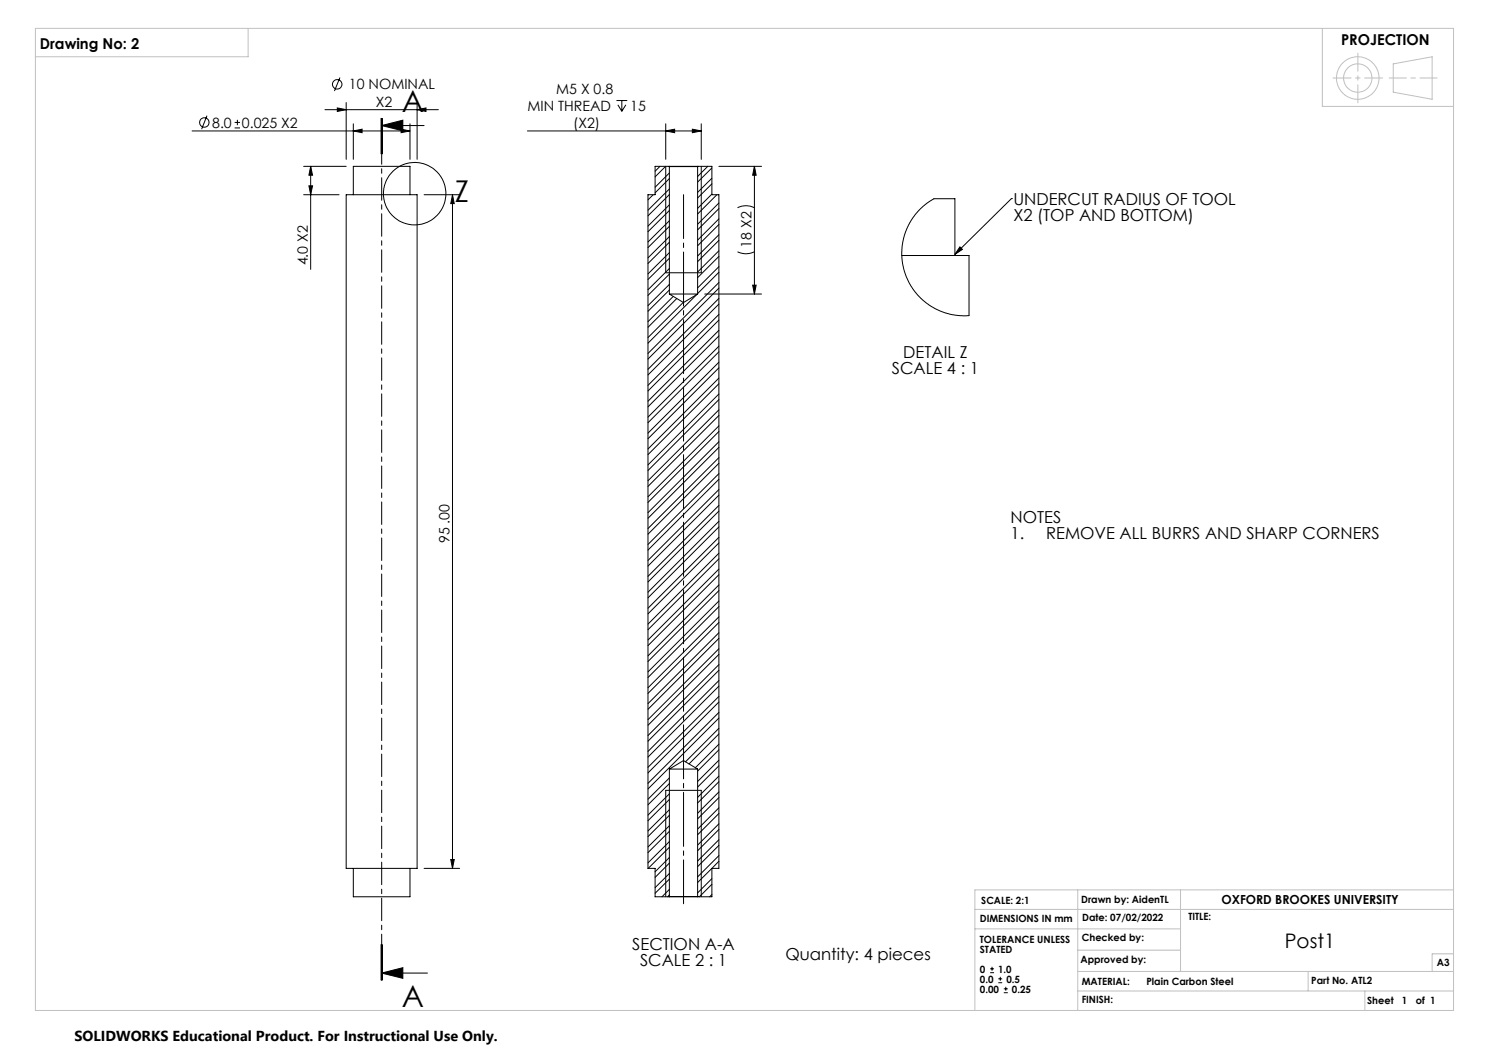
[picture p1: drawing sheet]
<svg xmlns="http://www.w3.org/2000/svg" width="420mm" height="297mm" viewBox="0 0 420 297" stroke-linecap="round" stroke-linejoin="round" font-family="sans-serif">
<g fill="none" stroke="#000" stroke-width=".28">
<path d="M54.2 36.9h61.4M58.4 32.6l-1.5 3.8M66.2 36.1h1.5M66.2 34.5h1.5M67 33.8v1.5M91.7 30.9h31.9M95.1 30.4l2.5 .5-2.5 .5zM95.9 21.9l-1.6 3.8M97.6 28.9v16M99.7 36.9l2.4-.5v1zM99.7 34.9v10M107.5 33.4v10"/>
<path d="M107.6 35.4l6-1.5v3zM107.6 35.4h12M107.7 33.4v10M107.8 33.4v10M113.1 36.4l2.5 .5-2.5 .5zM115.6 34.9v10M117.7 30.9l2.5-.5v1zM117.7 28.9v16M148.8 36.9h49M173.9 28.4h3M174.3 29.6l1.1 1.8M175.4 28.4v3"/>
<path d="M176.5 29.6l-1.1 1.8M187.8 36.9l2.5-.5v1zM187.8 34.9v10M195.3 36.4l2.5 .5-2.5 .5zM197.8 34.9v10M85.7 46.9h11.9M85.7 54.9h9.9M87.1 52.4h1.1l-.6 2.5zM87.6 46.9l.6 2.5h-1.1zM87.6 46.9v29.1M97.6 54.9h20.1v190h-20.1zM99.7 54.9v-8h15.9v8"/>
<path d="M119.6 54.9h10M127.6 54.9l.5 2.5h-1zM127.6 54.9v190M184.3 54.9l-1.5 1.5M186.2 46.9l-1.4 1.4M187.7 46.9l-2.9 3M187.8 46.9v30h10v-30M188.7 46.9h8.1M188.7 46.9h-3.9v8h-2v190h2v8h3.9M188.7 46.9l.1 .1M188.8 47h8M188.8 47v35.9"/>
<path d="M188.8 50.4l-4 4M188.8 54.9l-6 6M188.8 59.4l-6 6M188.8 48.8l-4 4M188.8 53.3l-6 6M188.8 57.8l-6 6M196.8 47v35.9M196.8 46.9h4v8h2v190h-2v8h-4M196.8 46.9v.1M199.6 46.9l-2.8 2.9M200.8 47.4l-4 4M200.8 51.9l-4 3.9"/>
<path d="M200.8 50.3l-4 4M200.8 54.7l-4 4.1M202.2 54.9l-5.4 5.5M202.8 46.9h12M202.8 58.8l-6 6M202.8 57.3l-6 5.9M208 58.6l2.3-.6 1.3 .1 1.2 .5M212.8 46.9l.5 2.5h-1zM212.8 46.9v36M285.3 56h.1M285.3 56l-16 15.8M188.8 63.8l-6 6"/>
<path d="M188.8 68.3l-6 6M188.8 72.8l-6 6M188.8 77.3l-6 6M188.8 62.3l-6 6M188.8 66.7l-6 6M188.8 71.3l-6 6M188.8 75.7l-6 6M202.8 63.3l-6 6M202.8 67.8l-6 6M202.8 72.3l-6 6M202.8 76.8l-6 6M202.8 61.7l-6 6"/>
<path d="M202.8 66.2l-6 6M202.8 70.7l-6 6M202.8 75.2l-6 6M202.8 79.7l-20 20M208 71l2.3 .6 .9-.1 1.6-.5M254.4 72.1h18.9v16.9h-3l-2.5-.4-2.6-.9-3.1-1.6-2.5-2-1.8-2.2-1.6-2.6-1.1-2.8-.6-2.8-.1-2.7 .2-2.7 1.1-3.5 1.2-2.4 1.6-2.3 2-2 2.9-2h5.9v16M270.8 69.6l.7 .7-2.2 1.5zM188.8 82.9h8M188.8 82.9l4 2.4 4-2.4M188.8 81.8l-6 6M188.8 80.2l-6 6M189.9 83.6l-7.1 7.1"/>
<path d="M190.9 84.2l-8.1 8.1M192.7 85.3l-9.9 9.9M196.5 83.1l-13.7 13.7M198.8 82.9h16M202.8 81.3l-20 20M202.8 85.8l-20 20M202.8 90.3l-20 20M202.8 94.8l-20 20M202.8 99.2l-20 20M202.8 84.2l-20 20M202.8 88.7l-20 20M202.8 93.2l-20 20"/>
<path d="M202.8 97.6l-20 20M212.3 80.4h1l-.5 2.5zM202.8 103.7l-20 20.1M202.8 108.2l-20 20M202.8 112.7l-20 20M202.8 117.2l-20 20M202.8 102.2l-20 20M202.8 106.6l-20 20M202.8 111.1l-20 20M202.8 115.6l-20 20M202.8 121.7l-20 20M202.8 126.2l-20 20"/>
<path d="M202.8 130.7l-20 20M202.8 135.2l-20 19.9M202.8 139.7l-20 20M202.8 120.1l-20 20M202.8 124.6l-20 20M202.8 129.1l-20 20M202.8 133.6l-20 20M202.8 138.1l-20 20M202.8 144.1l-20 20M202.8 148.6l-20 20M202.8 153.1l-20 20M202.8 157.6l-20 20"/>
<path d="M202.8 142.6l-20 20M202.8 147l-20 20M202.8 151.5l-20 20.1M202.8 156l-20 20M202.8 162.1l-20 20M202.8 166.6l-20 20M202.8 171.1l-20 20M202.8 175.6l-20 20M202.8 160.5l-20 20M202.8 165l-20 20M202.8 169.5l-20 20M202.8 174l-20 20"/>
<path d="M202.8 178.5l-20 20M202.8 180.1l-20 20M202.8 184.6l-20 20M202.8 189.1l-20 20M202.8 193.5l-20 20M202.8 198l-20 20M202.8 183l-20 20M202.8 187.5l-20 20M202.8 191.9l-20 20M202.8 196.4l-20 20M188.8 216.9h8M188.8 216.9l4-2.4 4 2.4"/>
<path d="M188.8 216.9v36M188.8 219.4l-6 6M196.8 216.9v36M202.8 202.5l-20 20M202.8 207l-8.5 8.5M202.8 211.5l-6 6M202.8 216l-6 6M202.8 200.9l-20 20M202.8 205.4l-9.4 9.5M202.8 209.9l-6.7 6.6M202.8 214.4l-6 6M202.8 218.9l-6 6"/>
<path d="M188.8 221l-6 6M188.8 225.5l-6 6M188.8 230l-6 6M188.8 234.5l-6 6M188.8 239l-6 5.9M188.8 223.9l-6 6M188.8 228.4l-6 6M188.8 232.9l-6 6M188.8 237.4l-6 6M202.8 220.5l-6 6M202.8 225l-6 6M202.8 229.4l-6 6"/>
<path d="M202.8 234l-6 6M202.8 238.4l-6 6M202.8 223.4l-6 6M202.8 227.9l-6 6M202.8 232.4l-6 6M202.8 236.9l-6 5.9M99.7 244.9v8h15.9v-8M119.6 244.9h10M127.1 242.4h1l-.5 2.5zM187.8 252.9v-30h10v30M188.7 252.9h8.1M188.8 252.9h8"/>
<path d="M188.8 252.9h-.1M188.8 243.4l-4 4.1M188.8 248l-4 4M188.8 252.4l-.5 .5M188.8 241.9l-4 4M188.8 246.4l-4 4M188.8 250.9l-2.1 2M196.8 252.9h.1M200.8 249.4l-3.5 3.5M200.8 247.8l-4 4M200.8 252.3l-.6 .6M202.8 242.9l-6 6"/>
<path d="M202.8 241.3l-6 6M107.5 266.4v10M107.6 274.5l6-1.6v3zM107.6 274.5h13M107.7 266.4v10M107.8 266.4v10zM279.3 274.4h1.1M279.3 273.3h1.1M279.8 272.7v1.1M281.6 277.2h1.1M281.6 276.1h1.1M282.2 275.5v1.1"/>
<path d="M283.1 280h1.2M283.1 278.9h1.2M283.7 278.3v1.1"/>
<circle cx="57.7" cy="34.6" r="1.33"/>
<circle cx="95.1" cy="23.8" r="1.33"/>
<circle cx="117" cy="54.6" r="8.8"/>
</g>
<g fill="none" stroke="#c0c0c0" stroke-width=".28">
<path d="M10 8h400v277h-400zM70 8v8h-60M373 8v22h37M393 18l11-2v12l-11-2zM275 256.5h135M304 251v34M333 251v23M410 251h-135v34M275 262h58M304 274h106M304 279.5h106M304 268h29"/>
<path d="M369 274v5.5M385 279.5v5.5M410 269h-6v5"/>
<circle cx="383" cy="22" r="6"/>
<circle cx="383" cy="22" r="4"/>
</g>
<path d="M192.8 54.9v200" fill="none" stroke="#000" stroke-width=".28" stroke-dasharray="15.2 1.3 1.3 1.3" stroke-dashoffset="2.9"/>
<path d="M107.7 33.4v243" fill="none" stroke="#000" stroke-width=".28" stroke-dasharray="6.3 1.3 1.3 1.3" stroke-dashoffset="3.6"/>
<path d="M383 15v14M390 22h-14" fill="none" stroke="#c0c0c0" stroke-width=".28" stroke-dasharray="15.2 1.3 1.3 1.3" stroke-dashoffset="10.1"/>
<path d="M391.8 22h13.6" fill="none" stroke="#c0c0c0" stroke-width=".28" stroke-dasharray="15.2 1.3 1.3 1.3" stroke-dashoffset="10.4"/>
<g fill="#000">
<path d="M270.8 69.6l.7 .7-2.2 1.5z"/>
<path d="M95.1 30.4l2.5 .5-2.5 .5zM117.7 30.9l2.5-.5v1z"/>
<path d="M107.6 35.4l6-1.5v3zM107.6 274.5l6-1.6v3zM212.3 80.4h1l-.5 2.5zM212.8 46.9l.5 2.5h-1z"/>
<path d="M113.1 36.4l2.5 .5-2.5 .5zM99.7 36.9l2.4-.5v1z"/>
<path d="M187.8 36.9l2.5-.5v1zM195.3 36.4l2.5 .5-2.5 .5z"/>
<path d="M127.1 242.4h1l-.5 2.5zM127.6 54.9l.5 2.5h-1zM87.1 52.4h1.1l-.6 2.5zM87.6 46.9l.6 2.5h-1.1z"/>
</g>
<g font-size="8.5">
<text x="113.3" y="31.6">A</text>
<text x="128.3" y="56.9">Z</text>
<text x="113.3" y="284.1">A</text>
</g>
<text font-size="5.6" x="362.4" y="267.3">Post1</text>
<g font-size="4.7">
<text x="285.8" y="57.7">UNDERCUT RADIUS OF TOOL</text>
<text x="285.8" y="62.2">X2 (TOP AND BOTTOM)</text>
<text x="254.8" y="100.9">DETAIL Z</text>
<text x="251.6" y="105.4">SCALE 4 : 1</text>
<text x="285.1" y="147.6">NOTES</text>
<text x="285.1" y="152.1">1.</text>
<text x="295.1" y="152.1">REMOVE ALL BURRS AND SHARP CORNERS</text>
<text x="178.4" y="268">SECTION A-A</text>
<text x="180.5" y="272.5">SCALE 2 : 1</text>
<text x="221.5" y="270.8">Quantity: 4 pieces</text>
</g>
<g font-size="4.2">
<text x="11.3" y="13.8">Drawing No: 2</text>
<text x="378.3" y="12.6">PROJECTION</text>
</g>
<text font-size="4.1" x="21" y="293.7">SOLIDWORKS Educational Product. For Instructional Use Only.</text>
<g font-size="4">
<text x="98.4" y="25.2">10 NOMINAL</text>
<text x="156.9" y="26.5">M5 X 0.8</text>
<text x="59.9" y="36">8.0</text>
<text x="68.3" y="36">0.025 X2</text>
<text x="106" y="30">X2</text>
<text x="148.8" y="31.2">MIN THREAD</text>
<text x="177.8" y="31.2">15</text>
<text x="161.7" y="36">(X2)</text>
<text x="211.9" y="69.9" transform="rotate(-90 211.9 69.9)">18 X2</text>
<text x="86.8" y="74.9" transform="rotate(-90 86.8 74.9)">4.0 X2</text>
<text x="126.8" y="153.2" transform="rotate(-90 126.8 153.2)">95 .00</text>
</g>
<text font-size="3.5" x="344.5" y="255.1">OXFORD BROOKES UNIVERSITY</text>
<g font-size="2.8">
<text x="276.8" y="254.9">SCALE: 2:1</text>
<text x="305" y="254.7">Drawn by: AidenTL</text>
<text x="276.4" y="259.9">DIMENSIONS IN mm</text>
<text x="305.3" y="259.8">Date: 07/02/2022</text>
<text x="335.2" y="259.6">TITLE:</text>
<text x="276.4" y="265.9">TOLERANCE UNLESS</text>
<text x="276.4" y="268.7">STATED</text>
<text x="305.1" y="265.5">Checked by:</text>
<text x="276.4" y="274.3">0</text>
<text x="281.6" y="274.3">1.0</text>
<text x="304.8" y="271.7">Approved by:</text>
<text x="405.3" y="272.6">A3</text>
<text x="276.4" y="280">0.00</text>
<text x="276.4" y="277.1">0.0</text>
<text x="283.9" y="277.1">0.5</text>
<text x="285.4" y="280">0.25</text>
<text x="305.1" y="277.8">MATERIAL:</text>
<text x="323.4" y="277.8">Plain Carbon Steel</text>
<text x="369.9" y="277.5">Part No. ATL2</text>
<text x="305.1" y="282.9">FINISH:</text>
<text x="385.6" y="283.2">Sheet</text>
<text x="395.5" y="283.2">1</text>
<text x="399.3" y="283.2">of 1</text>
</g>
</svg>
